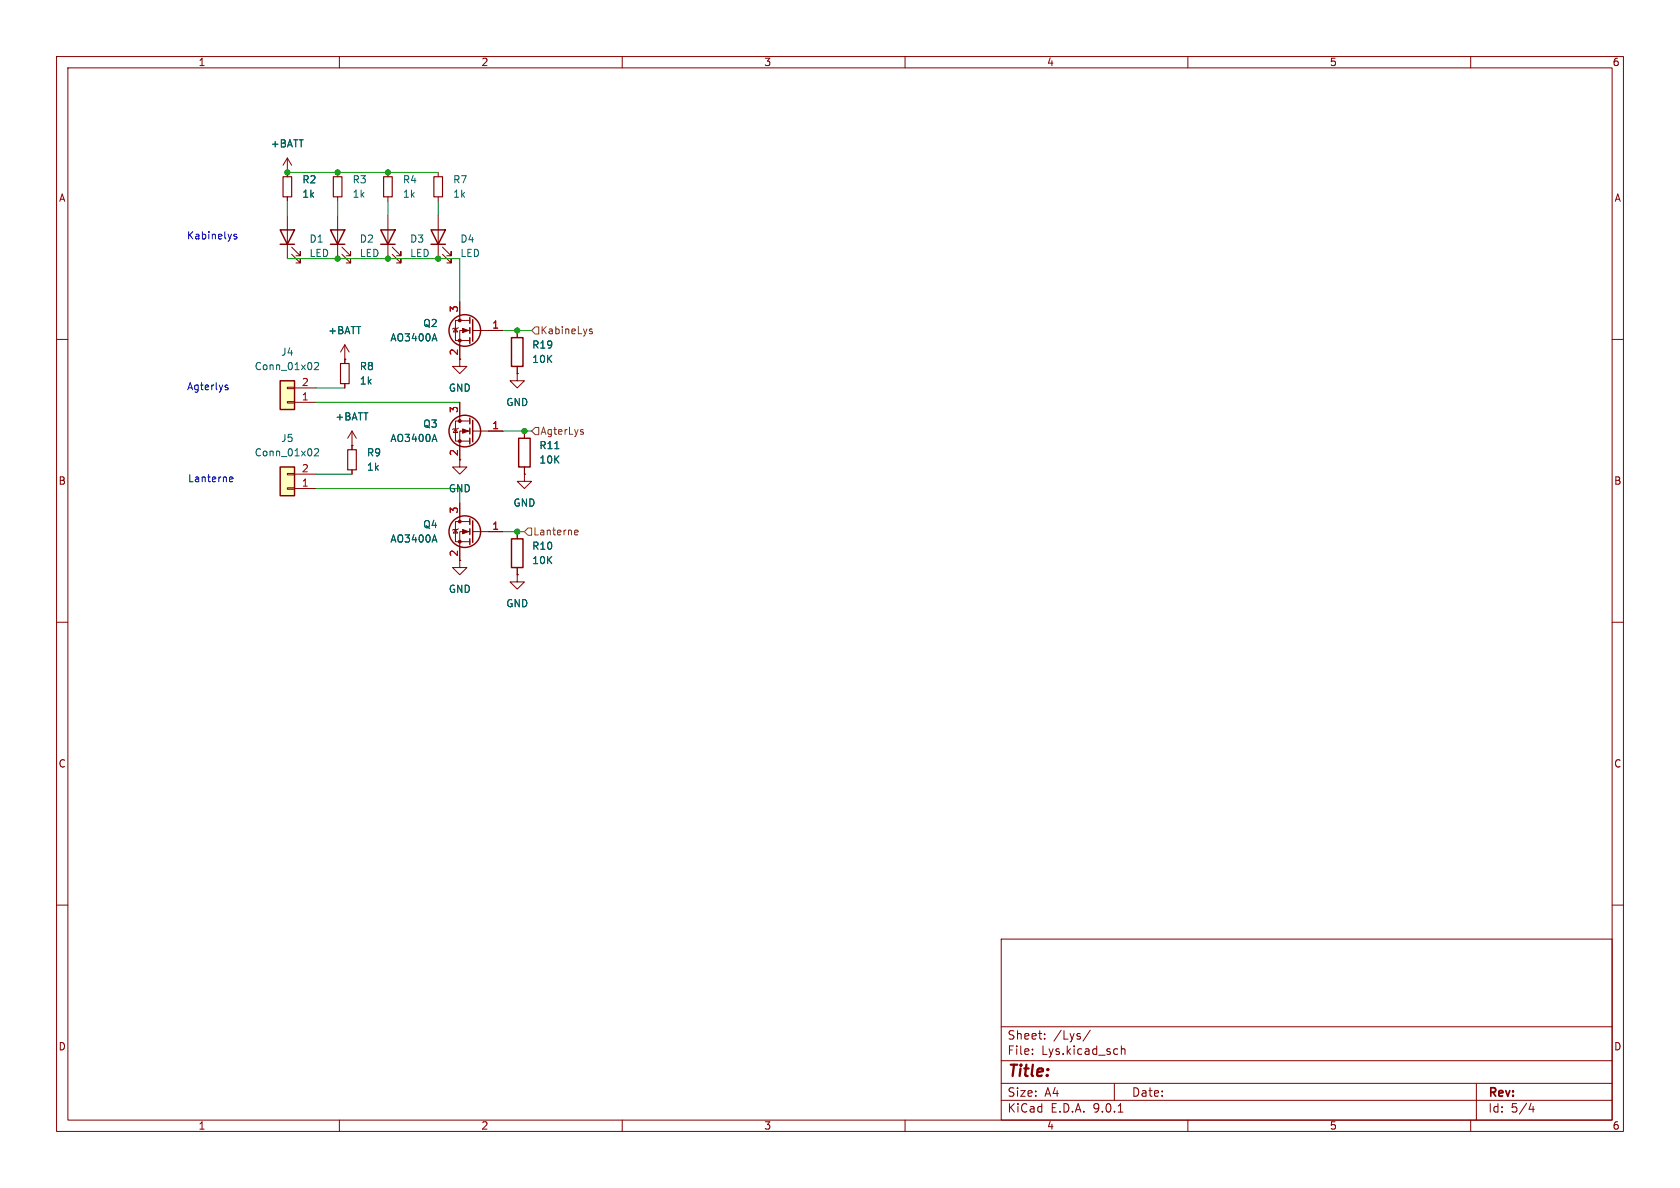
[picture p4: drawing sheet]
<svg xmlns="http://www.w3.org/2000/svg" width="297mm" height="210mm" viewBox="0 0 297 210" stroke-linecap="round" stroke-linejoin="round" font-family="sans-serif">
<g fill="none" stroke="#840000" stroke-width=".18">
<path d="M10 10h277v190h-277zM12 12h273v186h-273zM60 10v2M110 10v2M160 10v2M210 10v2M260 10v2M50.8 30.5h.1M50.8 27.9l-.8 1.3M50.8 27.9l.8 1.3M50.8 27.9v2.6M10 60h2"/>
<path d="M80.5 75.8l.4 .7h-.8zM81 75.7l-.1 .1h-.8l-.1 .1M81.3 71.1v3.3M83.1 76.2h-1.8v6.4h1.2l-1.2 1.2-1.3-1.2h1.3M83.1 74.4h-2.6v3.6h2.6M83.6 76.2h5.3M92.7 76.2v1.3M285 60h2M92.7 82.6v1.2M10 110h2M285 110h2M10 160h2"/>
<path d="M177 166h108v32h-108zM285 160h2M60 198v2M110 198v2M160 198v2M177 194.5h108M177 191.5h108M177 187.5h108M177 181.5h108M182.5 186.3v.1M182.5 185.5v.1M184.7 183.6v.1"/>
<path d="M184.7 182.8v.1M192.7 182.1l-1.2 2M197 191.5v3M197.7 196.6h.8M198.2 184.9v1.5M198.2 185.5l.3-.1 .3 .1 .1 .9M210 198v2M260 198v2M261 191.5v6.5M270.7 195l-.4 1.1h.9M271 195.6v1"/>
</g>
<g fill="none" stroke="#840000" stroke-width=".25">
<path d="M83.1 73.9v1M83.1 75.7v1M83.1 77.5v1M83.6 74.3v3.8M91.7 77.5h2v5.1h-2z"/>
<circle cx="82.2" cy="76.2" r="2.79"/>
</g>
<path d="M76.8 76.8l.4 1.2M98.1 79.3h.7" fill="none" stroke="#006464" stroke-width=".18"/>
<g fill="#840000" stroke="#840000" stroke-width=".18">
<path d="M81.8 75.8l1 .4-1 .4z"/>
<circle cx="81.3" cy="74.4" r=".25"/>
<circle cx="81.3" cy="78" r=".25"/>
</g>
<path d="M49.5 82.6h2.6v5h-2.6z" fill="#ffffc2"/>
<path d="M49.5 82.6h2.6v5h-2.6z" fill="none" stroke="#840000" stroke-width=".25"/>
<path d="M50.8 86.2h1.3v.3h-1.3zM50.8 83.7h1.3v.2h-1.3zM52.1 86.4h3.8M52.1 83.8h3.8" fill="none" stroke="#840000" stroke-width=".18"/>
<path d="M55.6 79.4l.5-.1 .2 .4-.8 .9h.8" fill="none" stroke="#006464" stroke-width=".18"/>
<path d="M49.5 67.3h2.6v5.1h-2.6z" fill="#ffffc2"/>
<g fill="none" stroke="#840000" stroke-width=".25">
<path d="M49.5 40.6h2.6l-1.3 2.6zM49.5 43.2h2.6M58.4 40.6h2.6l-1.3 2.6zM58.4 43.2h2.6M67.3 40.6h2.5l-1.2 2.6zM67.3 43.2h2.5M76.2 40.6h2.5l-1.2 2.6zM76.2 43.2h2.5M83.1 56.1v1.1M83.1 57.9v1M83.1 59.7v1M83.6 56.5v3.8"/>
<path d="M90.4 59.7h2.1v5.1h-2.1zM49.5 67.3h2.6v5.1h-2.6zM83.1 91.7v1M83.1 93.5v1M83.1 95.3v1M83.6 92.1v3.8M90.4 95.3h2.1v5h-2.1z"/>
<circle cx="82.2" cy="58.4" r="2.79"/>
<circle cx="82.2" cy="94" r="2.79"/>
</g>
<g fill="none" stroke="#840000" stroke-width=".18">
<path d="M50.8 30.5h.1M50.8 30.5v.7M50.8 34.8v.8M50.8 38.1v7.6M59.7 30.5v.7M59.7 34.8v.8M59.7 38.1v7.6M68.6 30.5v.7M68.6 34.8v.8M68.6 38.1v7.6M77.5 30.5v.7M77.5 34.8v.8"/>
<path d="M77.5 38.1v7.6M51.6 45l1.5 1.5v-.8v.8h-.8M51.6 43.7l1.5 1.5v-.7v.7h-.8M60.5 45l1.5 1.5v-.8v.8h-.8M60.5 43.7l1.5 1.5v-.7v.7h-.8M69.3 45l1.6 1.5v-.8v.8h-.8M69.3 43.7l1.6 1.5v-.7v.7h-.8M78.2 45l1.6 1.5v-.8v.8h-.8M78.2 43.7l1.6 1.5v-.7v.7h-.8M80.5 58l.4 .7h-.8zM81 57.9l-.1 .1h-.8l-.1 .2M81.3 53.3v3.3"/>
<path d="M83.1 58.4h-1.8v6.4h1.2l-1.2 1.2-1.3-1.2h1.3M83.1 56.6h-2.6v3.6h2.6M83.6 58.4h5.3M91.4 58.4v1.3M50.8 71h1.3v.2h-1.3zM50.8 68.5h1.3v.2h-1.3zM52.1 71.1h3.8M52.1 68.6h3.8M61 63.5h.1M61 61l-.8 1.2M61 61l.7 1.2M61 61v3.3"/>
<path d="M61 67.8v.8M62.2 78.7h.1M62.2 76.2l-.7 1.3M62.2 76.2l.8 1.3M62.2 76.2v3.3M81.3 71.1v2.6M81.3 78.7v2.6M86.4 76.2h2.5M91.4 66v1.3h1.3l-1.3 1.3-1.2-1.3h1.2M91.4 66h.1M91.4 64.8v1.2M92.7 76.2v1.3"/>
<path d="M62.2 83.1v.7M80.5 93.6l.4 .6h-.8zM81 93.5l-.1 .1h-.8l-.1 .1M81.3 88.9v3.3M83.1 92.2h-2.6v3.6h2.6M83.1 94h-1.8v6.3h1.2l-1.2 1.3-1.3-1.3h1.3M83.6 94h5.3M91.4 94v1.3M92.7 83.8v1.3h1.3l-1.3 1.3-1.3-1.3h1.3M92.7 83.8h.1M92.7 82.6v1.2M91.4 101.6v1.3h1.3l-1.3 1.2-1.2-1.2h1.2"/>
<path d="M91.4 101.6h.1M91.4 100.3v1.3"/>
</g>
<path d="M76.8 59l.4 1.3M55.6 64.2l.5-.1 .2 .3-.8 .9h.8M76.8 76.8l.4 1.2M98.1 79.3h.7M76.8 94.6l.4 1.2" fill="none" stroke="#006464" stroke-width=".18"/>
<g fill="#840000" stroke="#840000" stroke-width=".18">
<path d="M81.8 93.6l1 .4-1 .4z"/>
<path d="M81.8 58l1 .4-1 .4z"/>
<circle cx="81.3" cy="92.2" r=".25"/>
<circle cx="81.3" cy="95.8" r=".25"/>
<circle cx="81.3" cy="56.6" r=".25"/>
<circle cx="81.3" cy="60.2" r=".25"/>
</g>
<path d="M50 31.2h1.6v3.6h-1.6zM58.9 31.2h1.6v3.6h-1.6zM67.8 31.2h1.5v3.6h-1.5zM76.7 31.2h1.5v3.6h-1.5zM60.2 64.3h1.5v3.5h-1.5zM61.5 79.5h1.5v3.6h-1.5z" fill="none" stroke="#840000" stroke-width=".2"/>
<path d="M94.6 57.8h.6v1.3h-.6l-.6-.7zM104.2 58.5l.5 .1v.2l-.1 .2-.4-.1M104.2 58.2h.5M94.6 75.6h.6v1.2h-.6l-.6-.6zM102.8 76.4h.3l.1 .2-.2 .2h-.3M102.8 75.9l.3 .1M93.3 93.3h.7v1.3h-.7l-.6-.6zM101.6 94.5h.5M101.6 93.8l.4-.1 .2 .3-.6 .1" fill="none" stroke="#725600" stroke-width=".18"/>
<g fill="none" stroke="#009600" stroke-width=".18">
<path d="M50.8 30.5h26.7M50.8 35.6v2.5M59.7 35.6v2.5M68.6 35.6v2.5M77.5 35.6v2.5M50.8 45.7h30.5v7.6M88.9 58.4h5.1M55.9 71.1h25.4M55.9 68.6h5.1M88.9 76.2h5.1M55.9 86.4h25.4v2.5M55.9 83.8h6.3"/>
<path d="M88.9 94h3.8"/>
</g>
<path d="M41.8 41.5l-.3-.1-.2 .2 .1 .2 .4 .1v.3h-.5M39.9 68.4l.4 .3v.1l-.4 .1M39.9 68.1h.4M40.6 85.1h.5M40.6 84.4l.4-.1 .2 .3-.6 .1" fill="none" stroke="#0000c2" stroke-width=".18"/>
<g fill="#009600" stroke="#009600" stroke-width=".18">
<circle cx="68.6" cy="30.5" r=".46"/>
<circle cx="50.8" cy="30.5" r=".46"/>
<circle cx="59.7" cy="30.5" r=".46"/>
<circle cx="59.7" cy="45.7" r=".46"/>
<circle cx="68.6" cy="45.7" r=".46"/>
<circle cx="77.5" cy="45.7" r=".46"/>
<circle cx="92.7" cy="76.2" r=".46"/>
<circle cx="91.4" cy="58.4" r=".46"/>
<circle cx="91.4" cy="94" r=".46"/>
</g>
<text font-size="2.8" fill="#840000" x="178" y="190.9">Title:</text>
<g font-size="2.1" fill="#840000">
<text x="178" y="184">Sheet:</text>
<text x="186.2" y="184">/Lys/</text>
<text x="178" y="186.7">File:</text>
<text x="184.1" y="186.7">Lys.kicad_sch</text>
<text x="178" y="196.9">KiCad</text>
<text x="178" y="194.1">Size:</text>
<text x="184.7" y="194.1">A4</text>
<text x="185.7" y="196.9">E.D.A.</text>
<text x="193.3" y="196.9">9.0.1</text>
<text x="200" y="194.1">Date:</text>
<text x="263" y="194.3">Rev:</text>
<text x="263" y="196.9">Id:</text>
<text x="267.1" y="196.9">5/4</text>
</g>
<g font-size="1.8" fill="#840000">
<text x="35" y="11.9">1</text>
<text x="85" y="11.9">2</text>
<text x="135" y="11.9">3</text>
<text x="185" y="11.9">4</text>
<text x="235" y="11.9">5</text>
<text x="285" y="11.9">6</text>
<text x="10.3" y="35.9">A</text>
<text x="285.3" y="35.9">A</text>
<text x="81" y="62.9" transform="rotate(-90 81 62.9)">2</text>
<text x="81" y="80.7" transform="rotate(-90 81 80.7)">2</text>
<text x="10.3" y="85.9">B</text>
<text x="285.3" y="85.9">B</text>
<text x="10.3" y="135.9">C</text>
<text x="285.3" y="135.9">C</text>
<text x="10.3" y="185.9">D</text>
<text x="285.3" y="185.9">D</text>
<text x="35" y="199.9">1</text>
<text x="85" y="199.9">2</text>
<text x="135" y="199.9">3</text>
<text x="185" y="199.9">4</text>
<text x="235" y="199.9">5</text>
<text x="285" y="199.9">6</text>
</g>
<g font-size="1.8" fill="#006464">
<text x="47.8" y="26.3">+BATT</text>
<text x="53.3" y="32.6">R2</text>
<text x="53.3" y="35.2">1k</text>
<text x="62.2" y="32.6">R3</text>
<text x="62.2" y="35.2">1k</text>
<text x="71.1" y="32.6">R4</text>
<text x="71.1" y="35.2">1k</text>
<text x="80" y="32.6">R7</text>
<text x="80" y="35.2">1k</text>
<text x="54.6" y="43.1">D1</text>
<text x="54.6" y="45.6">LED</text>
<text x="63.5" y="43.1">D2</text>
<text x="63.5" y="45.6">LED</text>
<text x="72.4" y="43.1">D3</text>
<text x="72.4" y="45.6">LED</text>
<text x="81.3" y="43.1">D4</text>
<text x="81.3" y="45.6">LED</text>
<text x="57.9" y="59.3">+BATT</text>
<text x="74.7" y="58">Q2</text>
<text x="44.9" y="65.6">Conn_01x02</text>
<text x="49.6" y="63.1">J4</text>
<text x="63.5" y="65.6">R8</text>
<text x="68.9" y="60.6">AO3400A</text>
<text x="94" y="61.8">R19</text>
<text x="94" y="64.4">10K</text>
<text x="63.5" y="68.2">1k</text>
<text x="79.2" y="69.4">GND</text>
<text x="89.4" y="72">GND</text>
<text x="59.2" y="74.5">+BATT</text>
<text x="74.7" y="75.8">Q3</text>
<text x="44.9" y="80.9">Conn_01x02</text>
<text x="49.6" y="78.3">J5</text>
<text x="64.8" y="80.9">R9</text>
<text x="64.8" y="83.4">1k</text>
<text x="68.9" y="78.3">AO3400A</text>
<text x="95.3" y="79.6">R11</text>
<text x="95.3" y="82.1">10K</text>
<text x="79.2" y="87.2">GND</text>
<text x="90.7" y="89.8">GND</text>
<text x="74.7" y="93.6">Q4</text>
<text x="68.9" y="96.1">AO3400A</text>
<text x="94" y="97.4">R10</text>
<text x="94" y="99.9">10K</text>
<text x="79.2" y="105">GND</text>
<text x="89.4" y="107.5">GND</text>
</g>
<g font-size="1.8" fill="#0000c2">
<text x="33" y="42.5">Kabinelys</text>
<text x="33" y="69.2">Agterlys</text>
<text x="33.2" y="85.4">Lanterne</text>
</g>
<g font-size="1.8" fill="#a90000">
<text x="81" y="55.3" transform="rotate(-90 81 55.3)">3</text>
<text x="86.9" y="58.2">1</text>
<text x="53.3" y="70.9">1</text>
<text x="53.3" y="68.3">2</text>
<text x="81" y="73.1" transform="rotate(-90 81 73.1)">3</text>
<text x="86.9" y="75.9">1</text>
<text x="53.3" y="83.6">2</text>
<text x="53.3" y="86.1">1</text>
<text x="81" y="90.9" transform="rotate(-90 81 90.9)">3</text>
<text x="86.9" y="93.7">1</text>
<text x="81" y="98.5" transform="rotate(-90 81 98.5)">2</text>
</g>
<g font-size="1.8" fill="#725600">
<text x="95.4" y="59.3">KabineLys</text>
<text x="95.4" y="77.1">AgterLys</text>
<text x="94.2" y="94.8">Lanterne</text>
</g>
</svg>
